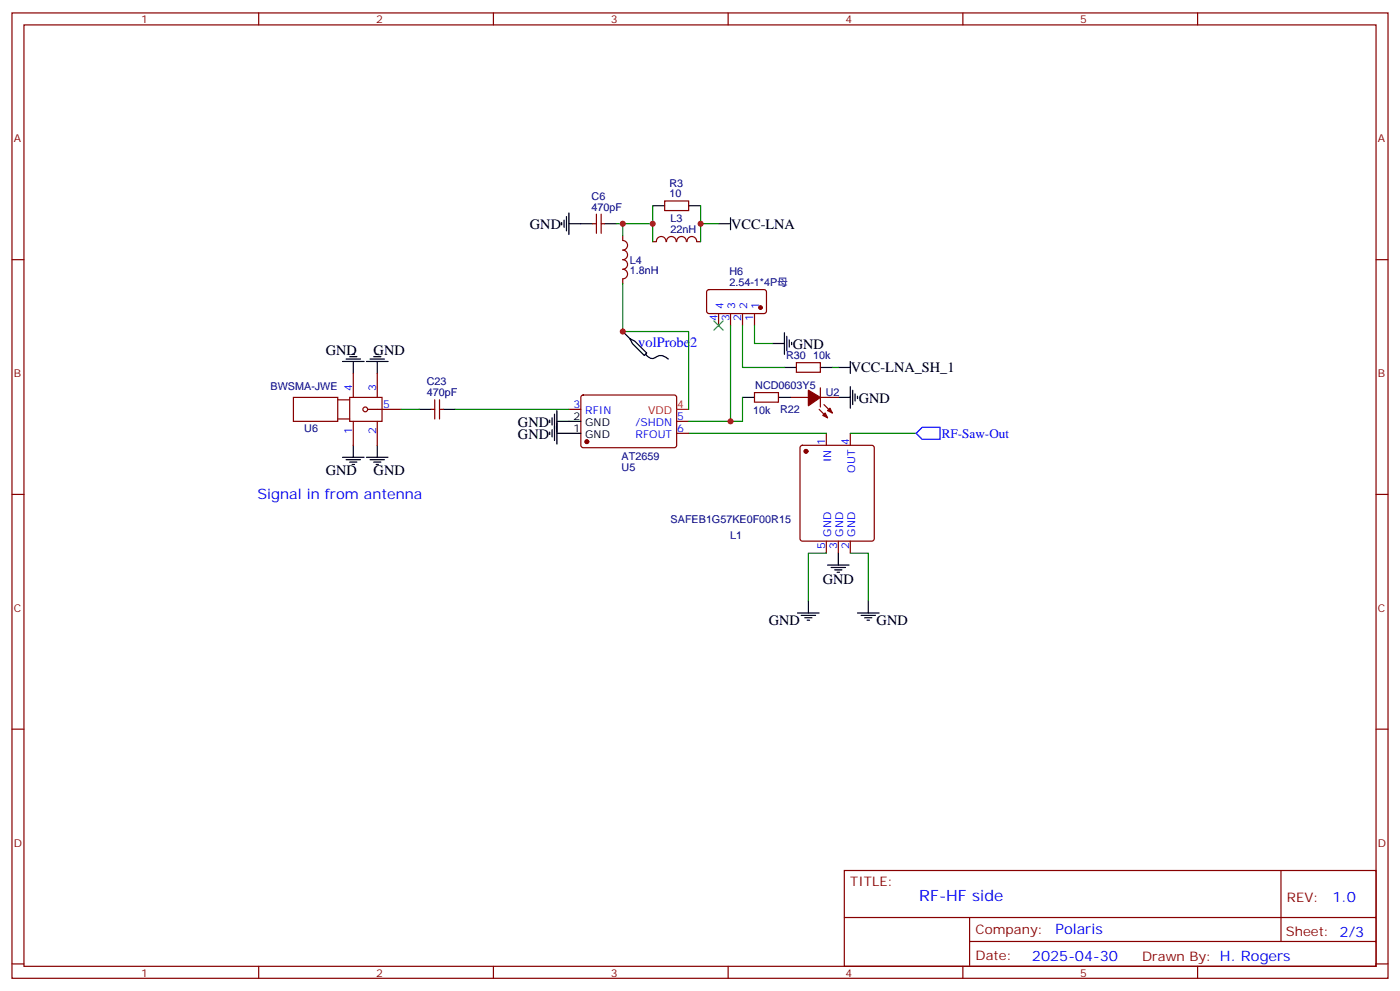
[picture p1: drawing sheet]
<svg xmlns="http://www.w3.org/2000/svg" width="412mm" height="292mm" viewBox="0 0 412 292" stroke-linecap="round" stroke-linejoin="round" font-family="sans-serif">
<g fill="none" stroke="#870000" stroke-width=".35">
<path d="M3.5 3.8h405.4v284.3h-405.4zM7.1 7.3h398.2v277.3h-398.2zM76.2 3.8v3.5M145.3 3.8v3.5M214.5 3.8v3.5M283.6 3.8v3.5M352.8 3.8v3.5M195.8 59.2h7v2.8h-7zM3.5 76.5h3.6M174.6 65.9h1.1M175.7 63.1v5.6M177.1 63.1v5.6"/>
<path d="M177.1 65.9h1.1M183.4 69.4l.1 1.4a1.41 1.41 0 0 1 1.4 1.5 1.41 1.41 0 0 1-1.5 1.4 1.41 1.41 0 0 1 1.5 1.4 1.41 1.41 0 0 1-1.5 1.4 1.41 1.41 0 0 1 1.5 1.4 1.41 1.41 0 0 1-1.5 1.4 1.41 1.41 0 0 1 1.5 1.4 1.41 1.41 0 0 1-1.5 1.4v1.4M192.3 71.2h1M193.4 71.2a1.41 1.41 0 0 1 1.4-1.5 1.41 1.41 0 0 1 1.4 1.5M196.4 71.2a1.41 1.41 0 0 1 1.4-1.5 1.41 1.41 0 0 1 1.4 1.5M199.3 71.2a1.41 1.41 0 0 1 1.4-1.5 1.41 1.41 0 0 1 1.5 1.5M202.4 71.2a1.41 1.41 0 0 1 1.4-1.5 1.41 1.41 0 0 1 1.4 1.5M205.3 71.2h1.1M405.3 76.5h3.6M208.4 85.5l.4-.2 16.5 .1 .5 .6-.1 5.9-.6 .5-16.5-.1-.5-.6v-5.7zM211.7 92.4v3.5M215.2 92.4v3.5"/>
<path d="M218.7 92.4v3.5M222.2 92.4v3.5M86.4 117.1h13.1v7h-13.1zM99.5 117.8h3.5M103 117.1h9.5v7h-9.5zM104.1 110v7.1M111.1 110v7.1M128.1 117.8v5.6M129.5 117.8v5.6M171.3 116.6l.5-.3 27.1 .1 .4 .7v14.3l-.7 .5-27.1-.1-.4-.6v-14.1zM222.2 115.6h7.1v2.9h-7.1zM232.8 117.1h5.3"/>
<path d="M234.6 106.8h7.1v2.8h-7.1zM241.7 114.2v5.7M241.7 117.1h5.2M242.7 119.2l2.5 2.4M99.5 123.4h3.5M104.1 124.1v7.1M108.3 120.6h9.9M111.1 124.1v7.1M127 120.6h1.1M129.5 120.6h1M167.6 120.6h3.5M199.3 124.1h3.5"/>
<path d="M199.3 127.6h3.5M235.9 131.4l.5-.2h20.4l.5 .2 .2 .5v26.8l-.2 .5-.5 .2h-20.4l-.5-.2-.2-.5v-26.8zM241.3 120.6l2.5 2.4M243.4 127.6v3.6M250.5 127.6v3.6M3.5 145.6h3.6M243.4 159.4v3.5M246.9 159.4v3.5M250.5 159.4v3.5M405.3 145.6h3.6M3.5 214.8h3.6M405.3 214.8h3.6"/>
<path d="M248.7 256.4h156.6v28.2h-156.6zM377.3 256.4v20.9M248.7 270.2h156.5M285.6 277.3h119.6M285.6 270.2v14.2M3.5 283.9h3.6M76.2 284.6v3.5M145.3 284.6v3.5M214.5 284.6v3.5M283.6 284.6v3.5M352.8 284.6v3.5M405.3 283.9h3.6"/>
<circle cx="107.6" cy="120.6" r=".71"/>
</g>
<g fill="none" stroke="#000" stroke-width=".35">
<path d="M165.5 65.5v.8M166.2 64.8v2.2M166.9 63.8v4.2M167.6 65.9h7M167.6 62.7v6.4M178.2 65.9h3.5M192.3 60.6h3.5M202.8 60.6h3.6M211.7 65.9h3.5M215.2 64.1v3.6M183.4 97.6l2.2 2.2 .7 1.4 3.5 3.5 .7-.7-3.5-3.5-1.4-.7M231.1 98v6.4"/>
<path d="M231.8 99.1v4.2M100.9 106.5h6.3M102 105.8h4.2M103 105.1h2.1M103.7 104.4h.7M104.1 106.5v3.5M107.9 106.5h6.4M109 105.8h4.2M110.1 105.1h2.1M110.8 104.4h.7M111.1 106.5v3.5M190.1 104.4a2.18 2.18 0 0 0 2.7 1l.4-.2a2.59 2.59 0 0 1 3.6 .6"/>
<path d="M218.7 117.1h3.5M227.5 101.2h3.6M229.3 117.1h3.5M231.1 108.2h3.5M232.5 100.1v2.1M233.2 100.8v.7M241.7 108.2h3.5M246.9 108.2h3.6M246.9 117.1h3.6M250.5 106.5v3.5M250.5 113.9v6.3M251.2 114.9v4.3"/>
<path d="M251.9 116v2.1M252.6 116.7v.7M100.9 134.7h6.3M102 135.4h4.2M103 136.1h2.1M103.7 136.8h.7M104.1 131.2v3.5M107.9 134.7h6.4M109 135.4h4.2M110.1 136.1h2.1M110.8 136.8h.7M111.1 131.2v3.5"/>
<path d="M123.5 120.6h3.5M130.5 120.6h3.6M161.9 123.8v.7M161.9 127.3v.7M162.6 123v2.2M162.6 126.6v2.1M163.3 122v7.8M164 127.6h7.1M164 120.9v9.9M164 124.1h7.1M238.1 177v3.6M243.8 166.4h6.3"/>
<path d="M244.8 167.1h4.3M245.9 167.9h2.1M246.6 168.6h.7M246.9 162.9v3.5M255.8 177v3.6M234.9 180.6h6.4M236 181.3h4.2M237.1 182h2.1M237.8 182.7h.7M252.6 180.6h6.3M253.6 181.3h4.3M254.7 182h2.1"/>
<path d="M255.4 182.7h.7"/>
</g>
<g fill="#870000" stroke="#870000" stroke-width=".35">
<path d="M238.1 114.9l3.6 2.2-3.6 2.4z"/>
<path d="M242.4 122.3l.7-.7 .7 1.4z"/>
<path d="M244.5 120.2l.7 1.4-1.4-.7z"/>
<circle cx="237.4" cy="132.9" r=".53"/>
<circle cx="224" cy="90.6" r=".53"/>
<circle cx="172.9" cy="130.1" r=".53"/>
</g>
<g fill="none" stroke="#008700" stroke-width=".35">
<path d="M181.7 65.9h10.6v5.3M183.4 65.9v3.5M192.3 60.6v5.3M206.4 60.6v5.3h5.3M206.4 65.9v5.3M183.4 83.5v14.1h19.4v23M215.2 95.9v28.2M218.7 95.9v12.3h12.4M222.2 95.9v5.3h5.3M218.7 117.1v7h-15.9M245.2 108.2h1.7M118.2 120.6h5.3"/>
<path d="M134.1 120.6h33.5M202.8 127.6h40.6M250.5 127.6h19.4M243.4 162.9h-5.3v14.1M250.5 162.9h5.3v14.1"/>
</g>
<path d="M199.3 120.6h3.5" fill="none" stroke="#f00" stroke-width=".35"/>
<path d="M210.3 94.5l2.8 2.8M213.1 94.5l-2.8 2.8" fill="none" stroke="#3c3" stroke-width=".35"/>
<path d="M271.6 125.9h5.3v3.5h-5.3l-1.7-1.8z" fill="none" stroke="#00f" stroke-width=".35"/>
<g fill="#c00">
<circle cx="215.2" cy="124.1" r=".88"/>
<circle cx="206.4" cy="65.9" r=".88"/>
<circle cx="183.4" cy="65.9" r=".88"/>
<circle cx="192.3" cy="65.9" r=".88"/>
<circle cx="183.4" cy="97.6" r=".88"/>
</g>
<text font-size="4.6" fill="#00f" x="270.8" y="265.4">RF-HF side</text>
<g font-size="4.2">
<text x="156.1" y="67.3">GND</text>
<text x="215.4" y="67.3">VCC-LNA</text>
<text x="96" y="104.7">GND</text>
<text x="110.1" y="104.7">GND</text>
<text x="233.5" y="102.9">GND</text>
<text x="250.6" y="109.6">VCC-LNA_SH_1</text>
<text x="252.9" y="118.8">GND</text>
<text x="152.6" y="125.8">GND</text>
<text x="152.6" y="129.4">GND</text>
<text x="96" y="140">GND</text>
<text x="110.1" y="140">GND</text>
<text x="242.4" y="172.1">GND</text>
<text x="226.5" y="184.1">GND</text>
<text x="258.2" y="184.1">GND</text>
</g>
<g font-size="4.2" fill="#00f">
<text x="188" y="102.2">volProbe2</text>
<text x="75.8" y="147">Signal in from antenna</text>
<text x="392.5" y="265.7">1.0</text>
<text x="310.9" y="275.2">Polaris</text>
<text x="304" y="283">2025-04-30</text>
</g>
<text font-size="3.9" fill="#00f" x="277.4" y="128.9">RF-Saw-Out</text>
<g font-size="3.9" fill="#800">
<text x="250.5" y="261">TITLE:</text>
<text x="379.1" y="265.7">REV:</text>
<text x="287.4" y="275.2">Company:</text>
<text x="378.7" y="275.8">Sheet: 2/3</text>
<text x="287.4" y="282.9">Date:</text>
<text x="336.4" y="282.9">Drawn By: H. Rogers</text>
</g>
<g font-size="3.2" fill="#800">
<text x="41.6" y="6.8">1</text>
<text x="110.8" y="6.8">2</text>
<text x="179.9" y="6.8">3</text>
<text x="249.1" y="6.8">4</text>
<text x="318.2" y="6.8">5</text>
<text x="4.1" y="41.9">A</text>
<text x="405.9" y="41.9">A</text>
<text x="4.1" y="111.1">B</text>
<text x="405.9" y="111.1">B</text>
<text x="4.1" y="180.2">C</text>
<text x="405.9" y="180.2">C</text>
<text x="4.1" y="249.3">D</text>
<text x="405.9" y="249.3">D</text>
<text x="41.6" y="287.6">1</text>
<text x="110.8" y="287.6">2</text>
<text x="179.9" y="287.6">3</text>
<text x="249.1" y="287.6">4</text>
<text x="318.2" y="287.6">5</text>
</g>
<g font-size="3.2" fill="#000080">
<text x="174.3" y="58.8">C6</text>
<text x="197.2" y="58.1">10</text>
<text x="197.2" y="55">R3</text>
<text x="174.3" y="62">470pF</text>
<text x="197.5" y="65.4">L3</text>
<text x="197.5" y="68.6">22nH</text>
<text x="185.6" y="77.6">L4</text>
<text x="185.6" y="80.8">1.8nH</text>
<text x="214.9" y="81.1">H6</text>
<text x="214.9" y="84.2">2.54-1*4P母</text>
<text x="231.6" y="105.9">R30</text>
<text x="239.5" y="105.9">10k</text>
<text x="125.7" y="113.5">C23</text>
<text x="79.7" y="114.9">BWSMA-JWE</text>
<text x="125.7" y="116.7">470pF</text>
<text x="222.5" y="114.7">NCD0603Y5</text>
<text x="243.2" y="116.6">U2</text>
<text x="221.9" y="121.9">10k</text>
<text x="229.8" y="121.8">R22</text>
<text x="89.6" y="127.3">U6</text>
<text x="183.1" y="135.4">AT2659</text>
<text x="183.1" y="138.6">U5</text>
<text x="197.6" y="154.1">SAFEB1G57KE0F00R15</text>
<text x="215.1" y="158.8">L1</text>
</g>
<g font-size="3.2" fill="#00f">
<text x="211.3" y="94.6" transform="rotate(-90 211.3 94.6)">4</text>
<text x="213.1" y="91.1" transform="rotate(-90 213.1 91.1)">4</text>
<text x="214.8" y="94.6" transform="rotate(-90 214.8 94.6)">3</text>
<text x="216.6" y="91.1" transform="rotate(-90 216.6 91.1)">3</text>
<text x="218.4" y="94.6" transform="rotate(-90 218.4 94.6)">2</text>
<text x="220.1" y="91.1" transform="rotate(-90 220.1 91.1)">2</text>
<text x="221.9" y="94.6" transform="rotate(-90 221.9 94.6)">1</text>
<text x="223.7" y="91.1" transform="rotate(-90 223.7 91.1)">1</text>
<text x="103.7" y="115.3" transform="rotate(-90 103.7 115.3)">4</text>
<text x="110.8" y="115.3" transform="rotate(-90 110.8 115.3)">3</text>
<text x="112.9" y="120.2">5</text>
<text x="168.9" y="120.2">3</text>
<text x="172.4" y="122">RFIN</text>
<text x="187.2" y="125.5">/SHDN</text>
<text x="199.5" y="123.8">5</text>
<text x="103.7" y="127.9" transform="rotate(-90 103.7 127.9)">1</text>
<text x="110.8" y="127.9" transform="rotate(-90 110.8 127.9)">2</text>
<text x="187.2" y="129">RFOUT</text>
<text x="199.5" y="127.3">6</text>
<text x="243.1" y="131" transform="rotate(-90 243.1 131)">1</text>
<text x="250.1" y="131" transform="rotate(-90 250.1 131)">4</text>
<text x="244.8" y="136.2" transform="rotate(-90 244.8 136.2)">IN</text>
<text x="251.9" y="139.2" transform="rotate(-90 251.9 139.2)">OUT</text>
<text x="243.1" y="161.6" transform="rotate(-90 243.1 161.6)">5</text>
<text x="244.8" y="158.1" transform="rotate(-90 244.8 158.1)">GND</text>
<text x="246.6" y="161.6" transform="rotate(-90 246.6 161.6)">3</text>
<text x="248.4" y="158.1" transform="rotate(-90 248.4 158.1)">GND</text>
<text x="250.1" y="161.6" transform="rotate(-90 250.1 161.6)">2</text>
<text x="251.9" y="158.1" transform="rotate(-90 251.9 158.1)">GND</text>
</g>
<g font-size="3.2">
<text x="168.9" y="123.8">2</text>
<text x="172.4" y="125.5">GND</text>
<text x="168.9" y="127.3">1</text>
<text x="172.4" y="129">GND</text>
</g>
<g font-size="3.2" fill="#f00">
<text x="191" y="122">VDD</text>
<text x="199.5" y="120.2">4</text>
</g>
</svg>
